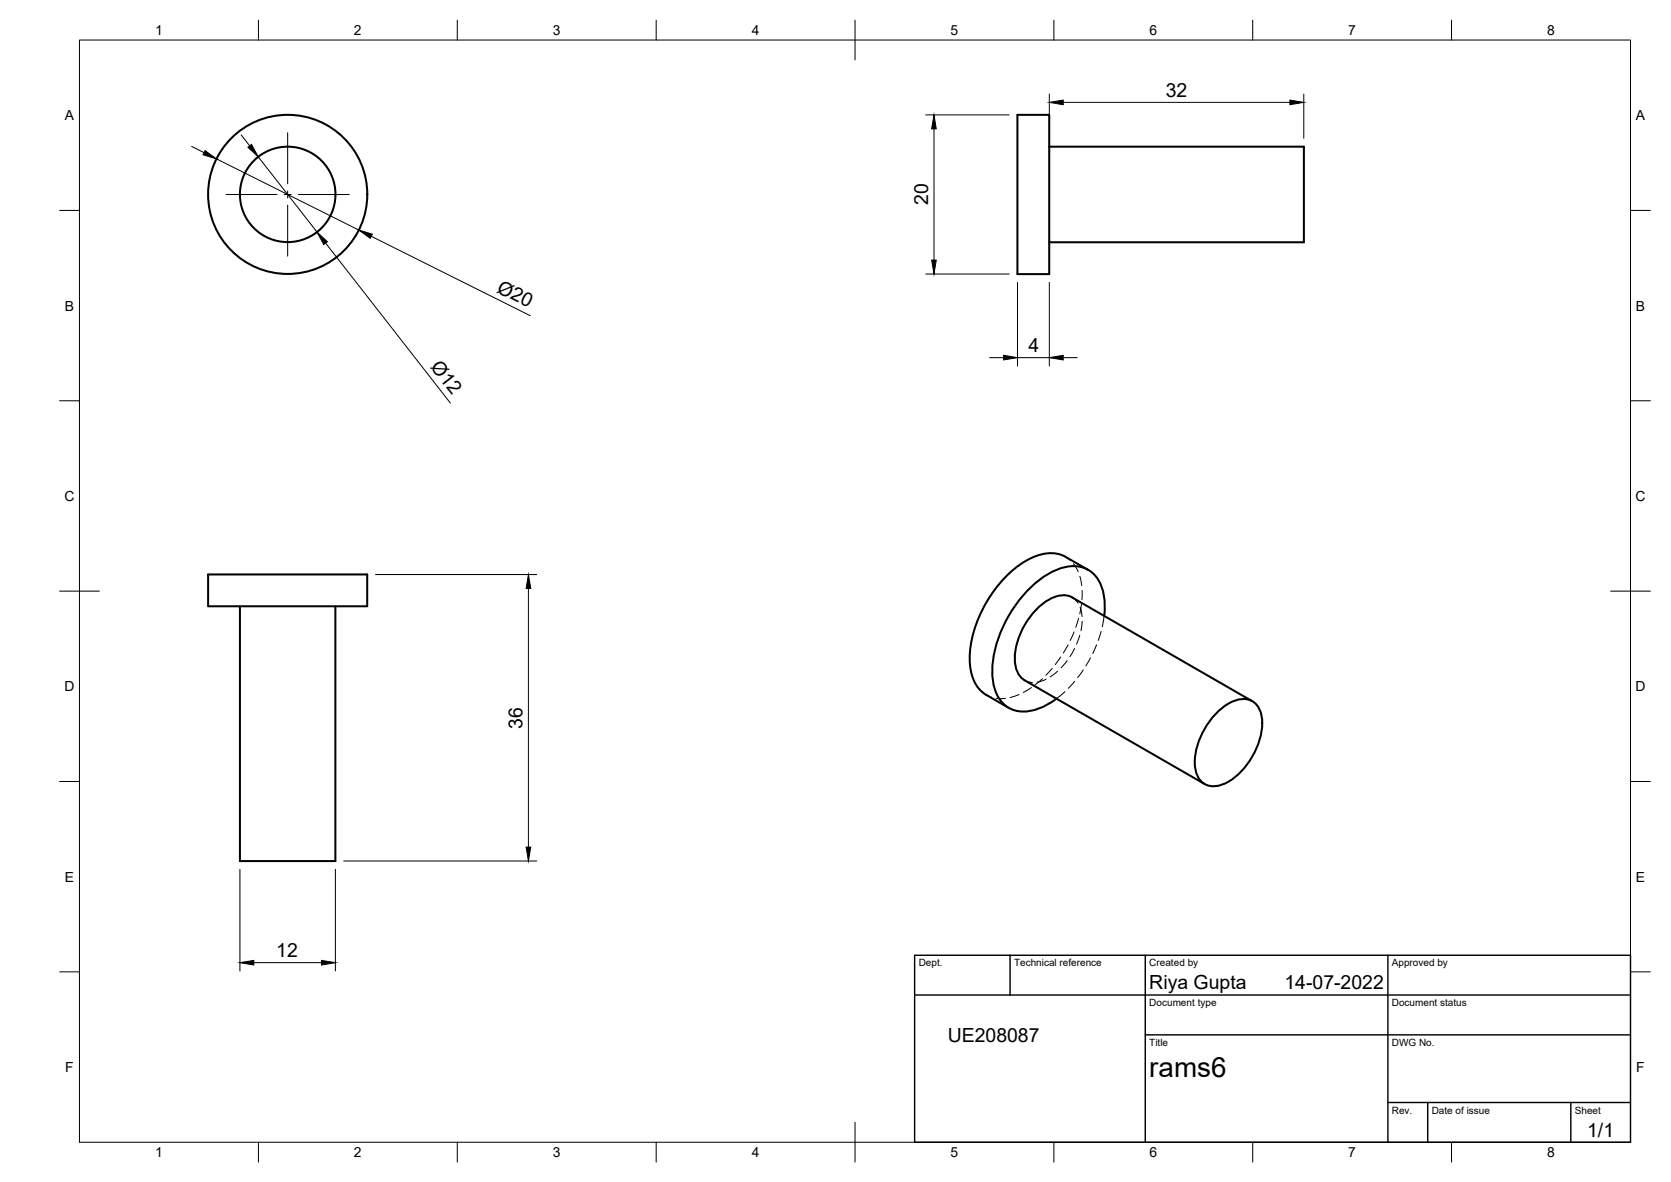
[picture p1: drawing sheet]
<svg xmlns="http://www.w3.org/2000/svg" width="420mm" height="297mm" viewBox="0 0 420 297" stroke-linecap="round" stroke-linejoin="round" font-family="sans-serif">
<!-- layer: Visible -->
<g fill="none" stroke="#000" stroke-width=".51">
<path d="M255.8 28.9h8v40h-8zM263.8 36.9h64.1v24h-64.1M267.9 140l5.7 3.2M268 139.9a10 10 0 0 0-10.1 1 31.2 31.2 0 0 0-14.1 24.6 10 10 0 0 0 4.2 9.1l5.6 3.3M52.3 144.4h40v8h-40zM60.3 152.4v64h24v-64M269.6 150.2l45.3 26M269.6 150.1a6.9 6.9 0 0 0-7.5 1.7 18.8 18.8 0 0 0-6.9 14.2 5.7 5.7 0 0 0 2.4 5l45.3 26M277.7 154.8a12.6 12.6 0 0 0-2.9-10.7 8.4 8.4 0 0 0-9.4-.8 29.6 29.6 0 0 0-14.5 17.5 19.5 19.5 0 0 0-.4 13.4 7.5 7.5 0 0 0 10.1 4.1 17.7 17.7 0 0 0 5.1-2.7M305.8 179.2a10.2 10.2 0 0 1 7.4-3.5 4.7 4.7 0 0 1 4.1 4.7 18.1 18.1 0 0 1-9.6 16.6 4.8 4.8 0 0 1-7.2-4.2 18 18 0 0 1 5.3-13.6z"/>
<circle cx="72.3" cy="48.8" r="20"/>
<circle cx="72.3" cy="48.9" r="12"/>
</g>
<!-- layer: Hidden -->
<g fill="none" stroke="#000" stroke-width=".25">
<path d="M267.9 140l1.2 .8M269.6 150.2l1.5 1.4M269.9 141.7l1.2 2M270.1 158.8l-1 2.2M271.2 155.4l-.7 2.3M271.5 144.8l.5 2.4M271.5 159.6l-.8 2.3M271.6 152.6l.5 2.3M271.9 151.9l-.4 2.3M272.1 148.3l-.1 2.4M272.1 156.1l-.3 2.4M276.9 158.7l-.8 2.2"/>
<path d="M277.6 154.8l-.4 2.7M248 174.6l1.3 .6M250.4 175.5h2.4M256.2 174.5l-2.2 .8M257.6 171l2 .5M259.4 172.8l-2.1 1.2M262.1 170.5l-1.8 1.6M263 170.7l-2.2 .7M264.6 167.9l-1.6 1.8M265.9 168.7l-1.8 1.4M266.7 165.1l-1.4 1.9M267.8 173.8l-2.2 1.8"/>
<path d="M268.3 166l-1.5 1.8M268.6 162l-1.2 2.1M270.2 163l-1.2 2M270.2 171.2l-1.6 1.8M272.4 168.3l-1.4 2M274.2 165.3l-1.2 2.1M275.7 162.1l-.9 2.1"/>
</g>
<!-- layer: Border -->
<g fill="none" stroke="#000" stroke-width=".25">
<path d="M20 10.1h390v276.9h-390zM65 5.1v5M115 5.1v5M165 5.1v5M215 5.1v10M265 5.1v5M315 5.1v5M365 5.1v5M15 52.9h5M410 52.9h5M15 100.7h5M410 100.7h5"/>
<path d="M15 148.6h10M405 148.6h10M15 196.4h5M410 196.4h5M15 244.2h5M410 244.2h5M65 287v5M115 287v5M165 287v5M215 282.1v9.9M265 287v5M315 287v5"/>
<path d="M365 287v5"/>
</g>
<!-- layer: TitleBlock -->
<path d="M230 240.1h180v46.9h-180zM230 250h180M254 240.1v9.9M288 240.1v46.9M349 240.1v46.9M288 260.1h122M349 277.1h61M359 277.1v9.9M395 277.1v9.9" fill="none" stroke="#000" stroke-width=".36"/>
<!-- layer: Center Lines -->
<path d="M72.3 33.4v12.8M56.8 48.9h12.8M71.4 48.9h1.8M72.3 48v1.8M72.3 51.5v12.9M75 48.9h12.8" fill="none" stroke="#000" stroke-width=".25"/>
<!-- layer: Dimensions -->
<g fill="none" stroke="#000" stroke-width=".25">
<path d="M48.2 36.8l3.1 1.6M54.4 39.9l35.8 17.9M60.6 33.9l2.2 2.7M64.9 39.4l14.8 18.9M232.7 28.9h21M234.8 32.4v33M263.8 23.6v11.2M267.3 25.7h57M327.8 23.6v11.2M93.3 59.4l40 19.9M81.9 61.1l31.4 40.2M232.7 68.9h21"/>
<path d="M255.8 71v21M263.8 71v21M248.8 89.9h3.5M255.8 89.9h8M267.3 89.9h3.5M94.4 144.4h40.6M132.9 147.9v65M60.3 218.5v25.5M84.3 218.5v25.5M86.4 216.4h48.6M63.8 241.9h17"/>
</g>
<g fill="#000" stroke="#000" stroke-width=".25">
<path d="M51.6 37.9l2.8 2-3.3-1zM62.3 37l.9-.7 1.7 3.1zM234.8 28.9l.6 3.5h-1.1zM263.8 25.7l3.5-.5v1.1zM324.3 25.2l3.5 .5-3.5 .6zM90.2 57.8l3.4 1.1-.5 1zM79.7 58.3l2.6 2.4-.9 .8zM234.3 65.4h1.1l-.6 3.5zM252.3 89.3l3.5 .6-3.5 .6zM263.8 89.9l3.5-.6v1.2zM132.9 144.4l.6 3.5h-1.2zM132.3 212.9h1.2l-.6 3.5z"/>
<path d="M60.3 241.9l3.5-.6v1.2zM80.8 241.3l3.5 .6-3.5 .6z"/>
</g>
<text font-size="7" x="289" y="270.6">rams6</text>
<g font-size="4.9">
<text x="293.1" y="24.3">32</text>
<text x="233.4" y="51.5" transform="rotate(-90 233.4 51.5)">20</text>
<text x="124.7" y="73.3" transform="rotate(27 124.7 73.3)">Ø20</text>
<text x="258.6" y="88.5">4</text>
<text x="108.1" y="92.2" transform="rotate(52 108.1 92.2)">Ø12</text>
<text x="131.4" y="183.1" transform="rotate(-90 131.4 183.1)">36</text>
<text x="69.5" y="240.5">12</text>
<text x="289" y="248.5">Riya Gupta</text>
<text x="323" y="248.5">14-07-2022</text>
<text x="238.3" y="261.8">UE208087</text>
<text x="399.1" y="285.7">1/1</text>
</g>
<g font-size="3.5">
<text x="39" y="8.8">1</text>
<text x="89" y="8.8">2</text>
<text x="139" y="8.8">3</text>
<text x="189" y="8.8">4</text>
<text x="239" y="8.8">5</text>
<text x="289" y="8.8">6</text>
<text x="339" y="8.8">7</text>
<text x="389" y="8.8">8</text>
<text x="16.3" y="30.2">A</text>
<text x="411.3" y="30.2">A</text>
<text x="16.3" y="78">B</text>
<text x="411.3" y="78">B</text>
<text x="16.2" y="125.9">C</text>
<text x="411.2" y="125.9">C</text>
<text x="16.2" y="173.7">D</text>
<text x="411.2" y="173.7">D</text>
<text x="16.3" y="221.6">E</text>
<text x="411.3" y="221.6">E</text>
<text x="16.4" y="269.4">F</text>
<text x="411.4" y="269.4">F</text>
<text x="39" y="290.8">1</text>
<text x="89" y="290.8">2</text>
<text x="139" y="290.8">3</text>
<text x="189" y="290.8">4</text>
<text x="239" y="290.8">5</text>
<text x="289" y="290.8">6</text>
<text x="339" y="290.8">7</text>
<text x="389" y="290.8">8</text>
</g>
<g font-size="2.5">
<text x="231" y="242.9">Dept.</text>
<text x="255" y="242.9">Technical reference</text>
<text x="289" y="242.9">Created by</text>
<text x="350" y="242.9">Approved by</text>
<text x="289" y="252.8">Document type</text>
<text x="350" y="252.8">Document status</text>
<text x="289" y="262.9">Title</text>
<text x="350" y="262.9">DWG No.</text>
<text x="350" y="279.9">Rev.</text>
<text x="360" y="279.9">Date of issue</text>
<text x="396" y="279.9">Sheet</text>
</g>
</svg>
